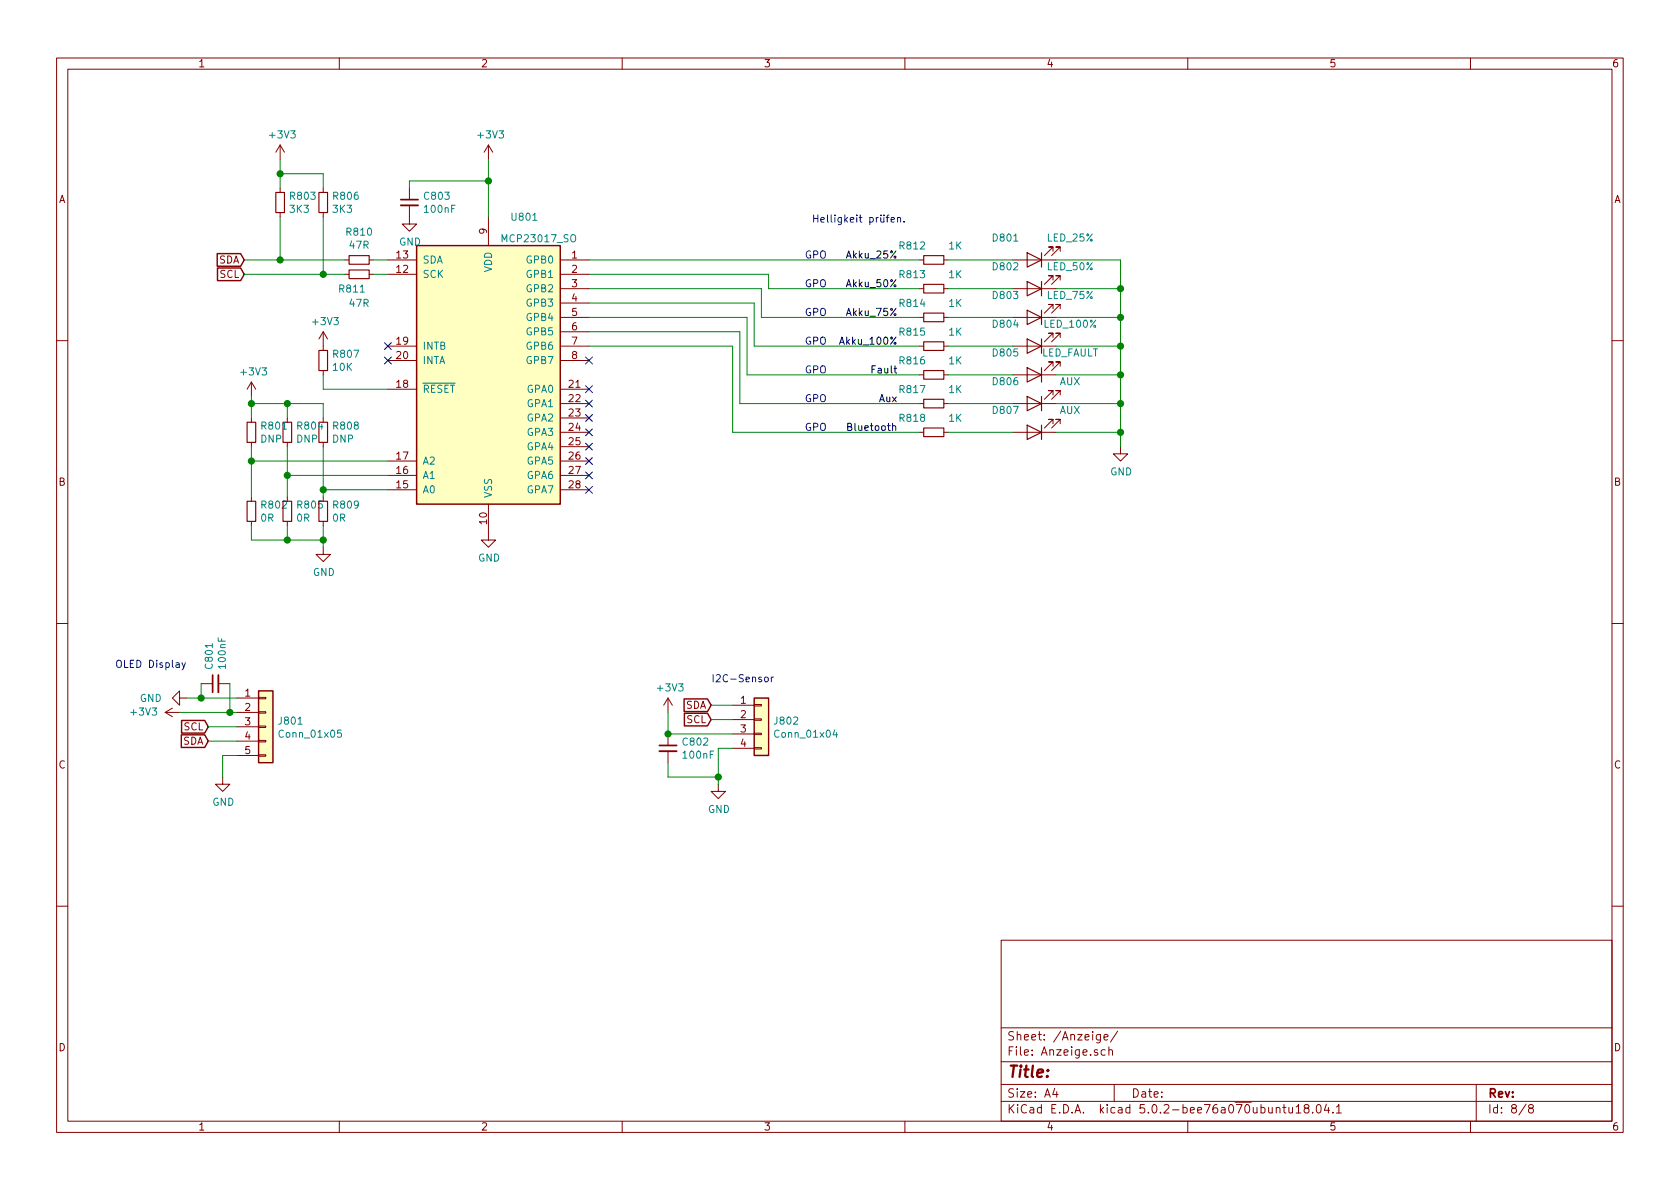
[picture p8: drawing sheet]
EESchema Schematic File Version 4
LIBS:MukkeBox-cache
EELAYER 26 0
EELAYER END
$Descr A4 11693 8268
encoding utf-8
Sheet 8 8
Title ""
Date ""
Rev ""
Comp ""
Comment1 ""
Comment2 ""
Comment3 ""
Comment4 ""
$EndDescr
$Comp
L Interface_Expansion:MCP23017_SO U801
U 1 1
P 3400 2600
F 0 "U801" H 3650 3700 50  0000 C CNN
F 1 "MCP23017_SO" H 3750 3550 50  0000 C CNN
F 2 "Package_SO:SOIC-28W_7.5x17.9mm_P1.27mm" H 3600 1600 50  0001 L CNN
F 3 "http://ww1.microchip.com/downloads/en/DeviceDoc/20001952C.pdf" H 3600 1500 50  0001 L CNN
	1    3400 2600
	1    0    0    -1  
$EndComp
NoConn ~ 2700 2400
NoConn ~ 2700 2500
$Comp
L Device:C_Small C803
U 1 1
P 2850 1400
F 0 "C803" H 2942 1446 50  0000 L CNN
F 1 "100nF" H 2942 1355 50  0000 L CNN
F 2 "Capacitor_SMD:C_0603_1608Metric_Pad1.05x0.95mm_HandSolder" H 2850 1400 50  0001 C CNN
F 3 "~" H 2850 1400 50  0001 C CNN
	1    2850 1400
	1    0    0    -1  
$EndComp
$Comp
L power:GND #PWR0808
U 1 1
P 2850 1500
F 0 "#PWR0808" H 2850 1250 50  0001 C CNN
F 1 "GND" H 2855 1327 50  0000 C CNN
F 2 "" H 2850 1500 50  0001 C CNN
F 3 "" H 2850 1500 50  0001 C CNN
	1    2850 1500
	1    0    0    -1  
$EndComp
$Comp
L power:+3V3 #PWR0810
U 1 1
P 3400 1100
F 0 "#PWR0810" H 3400 950 50  0001 C CNN
F 1 "+3V3" H 3415 1273 50  0000 C CNN
F 2 "" H 3400 1100 50  0001 C CNN
F 3 "" H 3400 1100 50  0001 C CNN
	1    3400 1100
	1    0    0    -1  
$EndComp
Wire Wire Line
	3400 1500 3400 1250
Wire Wire Line
	2850 1300 2850 1250
Wire Wire Line
	2850 1250 3400 1250
Connection ~ 3400 1250
Wire Wire Line
	3400 1250 3400 1100
$Comp
L Device:R_Small R802
U 1 1
P 1750 3550
F 0 "R802" H 1809 3596 50  0000 L CNN
F 1 "0R" H 1809 3505 50  0000 L CNN
F 2 "Resistor_SMD:R_0603_1608Metric_Pad1.05x0.95mm_HandSolder" H 1750 3550 50  0001 C CNN
F 3 "~" H 1750 3550 50  0001 C CNN
	1    1750 3550
	1    0    0    -1  
$EndComp
$Comp
L Device:R_Small R805
U 1 1
P 2000 3550
F 0 "R805" H 2059 3596 50  0000 L CNN
F 1 "0R" H 2059 3505 50  0000 L CNN
F 2 "Resistor_SMD:R_0603_1608Metric_Pad1.05x0.95mm_HandSolder" H 2000 3550 50  0001 C CNN
F 3 "~" H 2000 3550 50  0001 C CNN
	1    2000 3550
	1    0    0    -1  
$EndComp
$Comp
L Device:R_Small R809
U 1 1
P 2250 3550
F 0 "R809" H 2309 3596 50  0000 L CNN
F 1 "0R" H 2309 3505 50  0000 L CNN
F 2 "Resistor_SMD:R_0603_1608Metric_Pad1.05x0.95mm_HandSolder" H 2250 3550 50  0001 C CNN
F 3 "~" H 2250 3550 50  0001 C CNN
	1    2250 3550
	1    0    0    -1  
$EndComp
Wire Wire Line
	2700 3400 2250 3400
Wire Wire Line
	2250 3400 2250 3450
Wire Wire Line
	2700 3300 2000 3300
Wire Wire Line
	2000 3300 2000 3450
Wire Wire Line
	2700 3200 1750 3200
Wire Wire Line
	1750 3200 1750 3450
$Comp
L power:GND #PWR0806
U 1 1
P 2250 3800
F 0 "#PWR0806" H 2250 3550 50  0001 C CNN
F 1 "GND" H 2255 3627 50  0000 C CNN
F 2 "" H 2250 3800 50  0001 C CNN
F 3 "" H 2250 3800 50  0001 C CNN
	1    2250 3800
	1    0    0    -1  
$EndComp
Wire Wire Line
	2250 3650 2250 3750
Wire Wire Line
	2000 3650 2000 3750
Wire Wire Line
	2000 3750 2250 3750
Connection ~ 2250 3750
Wire Wire Line
	2250 3750 2250 3800
Wire Wire Line
	1750 3650 1750 3750
Wire Wire Line
	1750 3750 2000 3750
Connection ~ 2000 3750
$Comp
L Device:R_Small R808
U 1 1
P 2250 3000
F 0 "R808" H 2309 3046 50  0000 L CNN
F 1 "DNP" H 2309 2955 50  0000 L CNN
F 2 "Resistor_SMD:R_0603_1608Metric_Pad1.05x0.95mm_HandSolder" H 2250 3000 50  0001 C CNN
F 3 "~" H 2250 3000 50  0001 C CNN
	1    2250 3000
	1    0    0    -1  
$EndComp
$Comp
L Device:R_Small R804
U 1 1
P 2000 3000
F 0 "R804" H 2059 3046 50  0000 L CNN
F 1 "DNP" H 2059 2955 50  0000 L CNN
F 2 "Resistor_SMD:R_0603_1608Metric_Pad1.05x0.95mm_HandSolder" H 2000 3000 50  0001 C CNN
F 3 "~" H 2000 3000 50  0001 C CNN
	1    2000 3000
	1    0    0    -1  
$EndComp
$Comp
L Device:R_Small R801
U 1 1
P 1750 3000
F 0 "R801" H 1809 3046 50  0000 L CNN
F 1 "DNP" H 1809 2955 50  0000 L CNN
F 2 "Resistor_SMD:R_0603_1608Metric_Pad1.05x0.95mm_HandSolder" H 1750 3000 50  0001 C CNN
F 3 "~" H 1750 3000 50  0001 C CNN
	1    1750 3000
	1    0    0    -1  
$EndComp
Wire Wire Line
	1750 3100 1750 3200
Connection ~ 1750 3200
Wire Wire Line
	2000 3100 2000 3300
Connection ~ 2000 3300
Wire Wire Line
	2250 3100 2250 3400
Connection ~ 2250 3400
$Comp
L power:+3V3 #PWR0803
U 1 1
P 1750 2750
F 0 "#PWR0803" H 1750 2600 50  0001 C CNN
F 1 "+3V3" H 1765 2923 50  0000 C CNN
F 2 "" H 1750 2750 50  0001 C CNN
F 3 "" H 1750 2750 50  0001 C CNN
	1    1750 2750
	1    0    0    -1  
$EndComp
Wire Wire Line
	1750 2750 1750 2800
Wire Wire Line
	1750 2800 2000 2800
Wire Wire Line
	2000 2800 2000 2900
Connection ~ 1750 2800
Wire Wire Line
	1750 2800 1750 2900
Wire Wire Line
	2000 2800 2250 2800
Wire Wire Line
	2250 2800 2250 2900
Connection ~ 2000 2800
$Comp
L power:+3V3 #PWR0805
U 1 1
P 2250 2400
F 0 "#PWR0805" H 2250 2250 50  0001 C CNN
F 1 "+3V3" H 2265 2573 50  0000 C CNN
F 2 "" H 2250 2400 50  0001 C CNN
F 3 "" H 2250 2400 50  0001 C CNN
	1    2250 2400
	1    0    0    -1  
$EndComp
$Comp
L Device:R_Small R807
U 1 1
P 2250 2500
F 0 "R807" H 2309 2546 50  0000 L CNN
F 1 "10K" H 2309 2455 50  0000 L CNN
F 2 "Resistor_SMD:R_0603_1608Metric_Pad1.05x0.95mm_HandSolder" H 2250 2500 50  0001 C CNN
F 3 "~" H 2250 2500 50  0001 C CNN
	1    2250 2500
	1    0    0    -1  
$EndComp
Wire Wire Line
	2700 2700 2250 2700
Wire Wire Line
	2250 2700 2250 2600
$Comp
L Device:R_Small R810
U 1 1
P 2500 1800
F 0 "R810" V 2304 1800 50  0000 C CNN
F 1 "47R" V 2395 1800 50  0000 C CNN
F 2 "Resistor_SMD:R_0603_1608Metric_Pad1.05x0.95mm_HandSolder" H 2500 1800 50  0001 C CNN
F 3 "~" H 2500 1800 50  0001 C CNN
	1    2500 1800
	0    1    1    0   
$EndComp
$Comp
L Device:R_Small R811
U 1 1
P 2500 1900
F 0 "R811" V 2600 1850 50  0000 C CNN
F 1 "47R" V 2700 1900 50  0000 C CNN
F 2 "Resistor_SMD:R_0603_1608Metric_Pad1.05x0.95mm_HandSolder" H 2500 1900 50  0001 C CNN
F 3 "~" H 2500 1900 50  0001 C CNN
	1    2500 1900
	0    1    1    0   
$EndComp
Wire Wire Line
	2700 1800 2600 1800
Wire Wire Line
	2600 1900 2700 1900
Text GLabel 1700 1800 0    50   Input ~ 0
SDA
Wire Wire Line
	1700 1800 1950 1800
Text GLabel 1700 1900 0    50   Input ~ 0
SCL
Wire Wire Line
	2400 1900 2250 1900
$Comp
L Device:R_Small R806
U 1 1
P 2250 1400
F 0 "R806" H 2309 1446 50  0000 L CNN
F 1 "3K3" H 2309 1355 50  0000 L CNN
F 2 "Resistor_SMD:R_0603_1608Metric_Pad1.05x0.95mm_HandSolder" H 2250 1400 50  0001 C CNN
F 3 "~" H 2250 1400 50  0001 C CNN
	1    2250 1400
	1    0    0    -1  
$EndComp
$Comp
L Device:R_Small R803
U 1 1
P 1950 1400
F 0 "R803" H 2009 1446 50  0000 L CNN
F 1 "3K3" H 2009 1355 50  0000 L CNN
F 2 "Resistor_SMD:R_0603_1608Metric_Pad1.05x0.95mm_HandSolder" H 1950 1400 50  0001 C CNN
F 3 "~" H 1950 1400 50  0001 C CNN
	1    1950 1400
	1    0    0    -1  
$EndComp
Wire Wire Line
	1950 1500 1950 1800
Connection ~ 1950 1800
Wire Wire Line
	1950 1800 2400 1800
Wire Wire Line
	2250 1500 2250 1900
Connection ~ 2250 1900
Wire Wire Line
	2250 1900 1700 1900
$Comp
L power:+3V3 #PWR0804
U 1 1
P 1950 1100
F 0 "#PWR0804" H 1950 950 50  0001 C CNN
F 1 "+3V3" H 1965 1273 50  0000 C CNN
F 2 "" H 1950 1100 50  0001 C CNN
F 3 "" H 1950 1100 50  0001 C CNN
	1    1950 1100
	1    0    0    -1  
$EndComp
Wire Wire Line
	1950 1100 1950 1200
Wire Wire Line
	2250 1300 2250 1200
Wire Wire Line
	2250 1200 1950 1200
Connection ~ 1950 1200
Wire Wire Line
	1950 1200 1950 1300
$Comp
L Device:LED D?
U 1 1
P 7200 1800
AR Path="/5F5E7B67" Ref="D?"  Part="1" 
AR Path="/5F5BEFD4/5F5E7B67" Ref="D801"  Part="1" 
F 0 "D801" H 7400 1650 50  0000 C CNN
F 1 "LED_25%" H 6950 1650 50  0000 C CNN
F 2 "LED_THT:LED_D5.0mm" H 7200 1800 50  0001 C CNN
F 3 "~" H 7200 1800 50  0001 C CNN
	1    7200 1800
	-1   0    0    1   
$EndComp
$Comp
L Device:LED D?
U 1 1
P 7200 2000
AR Path="/5F5E7B6E" Ref="D?"  Part="1" 
AR Path="/5F5BEFD4/5F5E7B6E" Ref="D802"  Part="1" 
F 0 "D802" H 7400 1850 50  0000 C CNN
F 1 "LED_50%" H 6950 1850 50  0000 C CNN
F 2 "LED_THT:LED_D5.0mm" H 7200 2000 50  0001 C CNN
F 3 "~" H 7200 2000 50  0001 C CNN
	1    7200 2000
	-1   0    0    1   
$EndComp
$Comp
L Device:LED D?
U 1 1
P 7200 2200
AR Path="/5F5E7B75" Ref="D?"  Part="1" 
AR Path="/5F5BEFD4/5F5E7B75" Ref="D803"  Part="1" 
F 0 "D803" H 7400 2050 50  0000 C CNN
F 1 "LED_75%" H 6950 2050 50  0000 C CNN
F 2 "LED_THT:LED_D5.0mm" H 7200 2200 50  0001 C CNN
F 3 "~" H 7200 2200 50  0001 C CNN
	1    7200 2200
	-1   0    0    1   
$EndComp
$Comp
L Device:LED D?
U 1 1
P 7200 2400
AR Path="/5F5E7B7C" Ref="D?"  Part="1" 
AR Path="/5F5BEFD4/5F5E7B7C" Ref="D804"  Part="1" 
F 0 "D804" H 7400 2250 50  0000 C CNN
F 1 "LED_100%" H 6950 2250 50  0000 C CNN
F 2 "LED_THT:LED_D5.0mm" H 7200 2400 50  0001 C CNN
F 3 "~" H 7200 2400 50  0001 C CNN
	1    7200 2400
	-1   0    0    1   
$EndComp
$Comp
L power:GND #PWR?
U 1 1
P 7800 3100
AR Path="/5F5E7B83" Ref="#PWR?"  Part="1" 
AR Path="/5F5BEFD4/5F5E7B83" Ref="#PWR0812"  Part="1" 
F 0 "#PWR0812" H 7800 2850 50  0001 C CNN
F 1 "GND" H 7805 2927 50  0000 C CNN
F 2 "" H 7800 3100 50  0001 C CNN
F 3 "" H 7800 3100 50  0001 C CNN
	1    7800 3100
	1    0    0    -1  
$EndComp
Wire Wire Line
	7350 2400 7800 2400
Wire Wire Line
	7350 1800 7800 1800
Wire Wire Line
	7800 1800 7800 2000
Wire Wire Line
	7350 2200 7800 2200
Wire Wire Line
	7350 2000 7800 2000
$Comp
L Device:R_Small R?
U 1 1
P 6500 1800
AR Path="/5F5E7B94" Ref="R?"  Part="1" 
AR Path="/5F5BEFD4/5F5E7B94" Ref="R812"  Part="1" 
F 0 "R812" V 6400 1650 50  0000 C CNN
F 1 "1K" V 6400 1950 50  0000 C CNN
F 2 "Resistor_SMD:R_0603_1608Metric_Pad1.05x0.95mm_HandSolder" H 6500 1800 50  0001 C CNN
F 3 "~" H 6500 1800 50  0001 C CNN
	1    6500 1800
	0    1    1    0   
$EndComp
$Comp
L Device:R_Small R?
U 1 1
P 6500 2000
AR Path="/5F5E7B9B" Ref="R?"  Part="1" 
AR Path="/5F5BEFD4/5F5E7B9B" Ref="R813"  Part="1" 
F 0 "R813" V 6400 1850 50  0000 C CNN
F 1 "1K" V 6400 2150 50  0000 C CNN
F 2 "Resistor_SMD:R_0603_1608Metric_Pad1.05x0.95mm_HandSolder" H 6500 2000 50  0001 C CNN
F 3 "~" H 6500 2000 50  0001 C CNN
	1    6500 2000
	0    1    1    0   
$EndComp
$Comp
L Device:R_Small R?
U 1 1
P 6500 2200
AR Path="/5F5E7BA2" Ref="R?"  Part="1" 
AR Path="/5F5BEFD4/5F5E7BA2" Ref="R814"  Part="1" 
F 0 "R814" V 6400 2050 50  0000 C CNN
F 1 "1K" V 6400 2350 50  0000 C CNN
F 2 "Resistor_SMD:R_0603_1608Metric_Pad1.05x0.95mm_HandSolder" H 6500 2200 50  0001 C CNN
F 3 "~" H 6500 2200 50  0001 C CNN
	1    6500 2200
	0    1    1    0   
$EndComp
$Comp
L Device:R_Small R?
U 1 1
P 6500 2400
AR Path="/5F5E7BA9" Ref="R?"  Part="1" 
AR Path="/5F5BEFD4/5F5E7BA9" Ref="R815"  Part="1" 
F 0 "R815" V 6400 2250 50  0000 C CNN
F 1 "1K" V 6400 2550 50  0000 C CNN
F 2 "Resistor_SMD:R_0603_1608Metric_Pad1.05x0.95mm_HandSolder" H 6500 2400 50  0001 C CNN
F 3 "~" H 6500 2400 50  0001 C CNN
	1    6500 2400
	0    1    1    0   
$EndComp
Wire Wire Line
	7050 2400 6600 2400
Wire Wire Line
	6600 2200 7050 2200
Wire Wire Line
	7050 2000 6600 2000
Wire Wire Line
	6600 1800 7050 1800
Text Notes 5650 1550 0    50   ~ 0
Helligkeit prüfen.
Text Label 6250 1800 2    50   ~ 0
Akku_25%
Text Label 6250 2000 2    50   ~ 0
Akku_50%
Text Label 6250 2200 2    50   ~ 0
Akku_75%
Text Label 6250 2400 2    50   ~ 0
Akku_100%
Text Notes 5600 1800 0    50   ~ 0
GPO
Text Notes 5600 2000 0    50   ~ 0
GPO
Text Notes 5600 2200 0    50   ~ 0
GPO
Text Notes 5600 2400 0    50   ~ 0
GPO
Wire Wire Line
	5350 2000 6400 2000
Connection ~ 7800 2000
Wire Wire Line
	7800 2000 7800 2200
Connection ~ 7800 2200
Wire Wire Line
	7800 2200 7800 2400
Connection ~ 7800 2400
Wire Wire Line
	7800 2400 7800 2600
Wire Wire Line
	4100 1800 6400 1800
Wire Wire Line
	5350 2000 5350 1900
Wire Wire Line
	5350 1900 4100 1900
Wire Wire Line
	5300 2200 5300 2000
Wire Wire Line
	5300 2000 4100 2000
Wire Wire Line
	5300 2200 6400 2200
Wire Wire Line
	5250 2400 5250 2100
Wire Wire Line
	5250 2100 4100 2100
Wire Wire Line
	5250 2400 6400 2400
$Comp
L Device:R_Small R?
U 1 1
P 6500 2600
AR Path="/5F5F0DA4" Ref="R?"  Part="1" 
AR Path="/5F5BEFD4/5F5F0DA4" Ref="R816"  Part="1" 
F 0 "R816" V 6400 2450 50  0000 C CNN
F 1 "1K" V 6400 2750 50  0000 C CNN
F 2 "Resistor_SMD:R_0603_1608Metric_Pad1.05x0.95mm_HandSolder" H 6500 2600 50  0001 C CNN
F 3 "~" H 6500 2600 50  0001 C CNN
	1    6500 2600
	0    1    1    0   
$EndComp
$Comp
L Device:LED D?
U 1 1
P 7200 2600
AR Path="/5F5F0DE6" Ref="D?"  Part="1" 
AR Path="/5F5BEFD4/5F5F0DE6" Ref="D805"  Part="1" 
F 0 "D805" H 7400 2450 50  0000 C CNN
F 1 "LED_FAULT" H 6950 2450 50  0000 C CNN
F 2 "LED_THT:LED_D5.0mm" H 7200 2600 50  0001 C CNN
F 3 "~" H 7200 2600 50  0001 C CNN
	1    7200 2600
	-1   0    0    1   
$EndComp
Wire Wire Line
	7050 2600 6600 2600
Wire Wire Line
	7350 2600 7800 2600
Connection ~ 7800 2600
Wire Wire Line
	7800 2600 7800 2800
Wire Wire Line
	6400 2600 5200 2600
Wire Wire Line
	5200 2600 5200 2200
Wire Wire Line
	5200 2200 4100 2200
Text Notes 5600 2600 0    50   ~ 0
GPO
Text Label 6250 2600 2    50   ~ 0
Fault
$Comp
L Device:LED D?
U 1 1
P 7200 2800
AR Path="/5F5F4CFE" Ref="D?"  Part="1" 
AR Path="/5F5BEFD4/5F5F4CFE" Ref="D806"  Part="1" 
F 0 "D806" H 7400 2650 50  0000 C CNN
F 1 "AUX" H 6950 2650 50  0000 C CNN
F 2 "LED_THT:LED_D5.0mm" H 7200 2800 50  0001 C CNN
F 3 "~" H 7200 2800 50  0001 C CNN
	1    7200 2800
	-1   0    0    1   
$EndComp
$Comp
L Device:R_Small R?
U 1 1
P 6500 2800
AR Path="/5F5F4D8F" Ref="R?"  Part="1" 
AR Path="/5F5BEFD4/5F5F4D8F" Ref="R817"  Part="1" 
F 0 "R817" V 6400 2650 50  0000 C CNN
F 1 "1K" V 6400 2950 50  0000 C CNN
F 2 "Resistor_SMD:R_0603_1608Metric_Pad1.05x0.95mm_HandSolder" H 6500 2800 50  0001 C CNN
F 3 "~" H 6500 2800 50  0001 C CNN
	1    6500 2800
	0    1    1    0   
$EndComp
Wire Wire Line
	7050 2800 6600 2800
Wire Wire Line
	7350 2800 7800 2800
Connection ~ 7800 2800
Wire Wire Line
	7800 2800 7800 3000
Wire Wire Line
	6400 2800 5150 2800
Wire Wire Line
	5150 2800 5150 2300
Wire Wire Line
	5150 2300 4100 2300
$Comp
L Device:R_Small R?
U 1 1
P 6500 3000
AR Path="/5F5F8661" Ref="R?"  Part="1" 
AR Path="/5F5BEFD4/5F5F8661" Ref="R818"  Part="1" 
F 0 "R818" V 6400 2850 50  0000 C CNN
F 1 "1K" V 6400 3150 50  0000 C CNN
F 2 "Resistor_SMD:R_0603_1608Metric_Pad1.05x0.95mm_HandSolder" H 6500 3000 50  0001 C CNN
F 3 "~" H 6500 3000 50  0001 C CNN
	1    6500 3000
	0    1    1    0   
$EndComp
$Comp
L Device:LED D?
U 1 1
P 7200 3000
AR Path="/5F5F86A7" Ref="D?"  Part="1" 
AR Path="/5F5BEFD4/5F5F86A7" Ref="D807"  Part="1" 
F 0 "D807" H 7400 2850 50  0000 C CNN
F 1 "AUX" H 6950 2850 50  0000 C CNN
F 2 "LED_THT:LED_D5.0mm" H 7200 3000 50  0001 C CNN
F 3 "~" H 7200 3000 50  0001 C CNN
	1    7200 3000
	-1   0    0    1   
$EndComp
Wire Wire Line
	7350 3000 7800 3000
Connection ~ 7800 3000
Wire Wire Line
	7800 3000 7800 3100
Wire Wire Line
	7050 3000 6600 3000
Wire Wire Line
	6400 3000 5100 3000
Wire Wire Line
	5100 3000 5100 2400
Wire Wire Line
	5100 2400 4100 2400
Text Label 6250 2800 2    50   ~ 0
Aux
Text Label 6250 3000 2    50   ~ 0
Bluetooth
$Comp
L power:GND #PWR0811
U 1 1
P 3400 3700
F 0 "#PWR0811" H 3400 3450 50  0001 C CNN
F 1 "GND" H 3405 3527 50  0000 C CNN
F 2 "" H 3400 3700 50  0001 C CNN
F 3 "" H 3400 3700 50  0001 C CNN
	1    3400 3700
	1    0    0    -1  
$EndComp
Text Notes 5600 2800 0    50   ~ 0
GPO
Text Notes 5600 3000 0    50   ~ 0
GPO
NoConn ~ 4100 2500
NoConn ~ 4100 2700
NoConn ~ 4100 2800
NoConn ~ 4100 2900
NoConn ~ 4100 3000
NoConn ~ 4100 3100
NoConn ~ 4100 3200
NoConn ~ 4100 3300
NoConn ~ 4100 3400
$Comp
L Connector_Generic:Conn_01x04 J802
U 1 1
P 5300 5000
F 0 "J802" H 5380 4992 50  0000 L CNN
F 1 "Conn_01x04" H 5380 4901 50  0000 L CNN
F 2 "Connector_PinHeader_2.54mm:PinHeader_1x04_P2.54mm_Vertical" H 5300 5000 50  0001 C CNN
F 3 "~" H 5300 5000 50  0001 C CNN
	1    5300 5000
	1    0    0    -1  
$EndComp
$Comp
L power:GND #PWR0809
U 1 1
P 5000 5450
F 0 "#PWR0809" H 5000 5200 50  0001 C CNN
F 1 "GND" H 5005 5277 50  0000 C CNN
F 2 "" H 5000 5450 50  0001 C CNN
F 3 "" H 5000 5450 50  0001 C CNN
	1    5000 5450
	1    0    0    -1  
$EndComp
Wire Wire Line
	5100 5200 5000 5200
Wire Wire Line
	5000 5200 5000 5400
$Comp
L power:+3V3 #PWR0807
U 1 1
P 4650 4950
F 0 "#PWR0807" H 4650 4800 50  0001 C CNN
F 1 "+3V3" H 4665 5123 50  0000 C CNN
F 2 "" H 4650 4950 50  0001 C CNN
F 3 "" H 4650 4950 50  0001 C CNN
	1    4650 4950
	1    0    0    -1  
$EndComp
Wire Wire Line
	4650 4950 4650 5100
Wire Wire Line
	4650 5100 5100 5100
$Comp
L Device:C_Small C802
U 1 1
P 4650 5200
F 0 "C802" H 4742 5246 50  0000 L CNN
F 1 "100nF" H 4742 5155 50  0000 L CNN
F 2 "Capacitor_SMD:C_0603_1608Metric_Pad1.05x0.95mm_HandSolder" H 4650 5200 50  0001 C CNN
F 3 "~" H 4650 5200 50  0001 C CNN
	1    4650 5200
	1    0    0    -1  
$EndComp
Connection ~ 4650 5100
Wire Wire Line
	4650 5300 4650 5400
Wire Wire Line
	4650 5400 5000 5400
Connection ~ 5000 5400
Wire Wire Line
	5000 5400 5000 5450
Text GLabel 4950 4900 0    50   Input ~ 0
SDA
Wire Wire Line
	5100 4900 4950 4900
Text GLabel 4950 5000 0    50   Input ~ 0
SCL
Wire Wire Line
	5100 5000 4950 5000
$Comp
L power:GND #PWR0802
U 1 1
P 1550 5400
F 0 "#PWR0802" H 1550 5150 50  0001 C CNN
F 1 "GND" H 1555 5227 50  0000 C CNN
F 2 "" H 1550 5400 50  0001 C CNN
F 3 "" H 1550 5400 50  0001 C CNN
	1    1550 5400
	1    0    0    -1  
$EndComp
$Comp
L power:+3V3 #PWR0801
U 1 1
P 1250 4950
F 0 "#PWR0801" H 1250 4800 50  0001 C CNN
F 1 "+3V3" V 1250 5200 50  0000 C CNN
F 2 "" H 1250 4950 50  0001 C CNN
F 3 "" H 1250 4950 50  0001 C CNN
	1    1250 4950
	0    -1   -1   0   
$EndComp
$Comp
L Device:C_Small C801
U 1 1
P 1500 4750
F 0 "C801" H 1592 4796 50  0000 L CNN
F 1 "100nF" H 1592 4705 50  0000 L CNN
F 2 "Capacitor_SMD:C_0603_1608Metric_Pad1.05x0.95mm_HandSolder" H 1500 4750 50  0001 C CNN
F 3 "~" H 1500 4750 50  0001 C CNN
	1    1500 4750
	0    -1   -1   0   
$EndComp
Text GLabel 1450 5150 0    50   Input ~ 0
SDA
Wire Wire Line
	1650 4850 1400 4850
Text GLabel 1450 5050 0    50   Input ~ 0
SCL
Wire Wire Line
	1650 4950 1600 4950
Text Notes 800  4650 0    50   ~ 0
OLED Display
Text Notes 4950 4750 0    50   ~ 0
I2C-Sensor
$Comp
L Connector_Generic:Conn_01x05 J801
U 1 1
P 1850 5050
F 0 "J801" H 1930 5092 50  0000 L CNN
F 1 "Conn_01x05" H 1930 5001 50  0000 L CNN
F 2 "Connector:1x04_P2.54mm_1.3OLED" H 1850 5050 50  0001 C CNN
F 3 "~" H 1850 5050 50  0001 C CNN
	1    1850 5050
	1    0    0    -1  
$EndComp
Wire Wire Line
	1650 5250 1550 5250
Wire Wire Line
	1550 5250 1550 5400
$Comp
L power:GND #PWR0192
U 1 1
P 1300 4850
F 0 "#PWR0192" H 1300 4600 50  0001 C CNN
F 1 "GND" V 1300 4600 50  0000 C CNN
F 2 "" H 1300 4850 50  0001 C CNN
F 3 "" H 1300 4850 50  0001 C CNN
	1    1300 4850
	0    1    1    0   
$EndComp
Wire Wire Line
	1650 5150 1450 5150
Wire Wire Line
	1650 5050 1450 5050
Wire Wire Line
	1400 4750 1400 4850
Connection ~ 1400 4850
Wire Wire Line
	1400 4850 1300 4850
Wire Wire Line
	1600 4750 1600 4950
Connection ~ 1600 4950
Wire Wire Line
	1600 4950 1250 4950
$EndSCHEMATC
